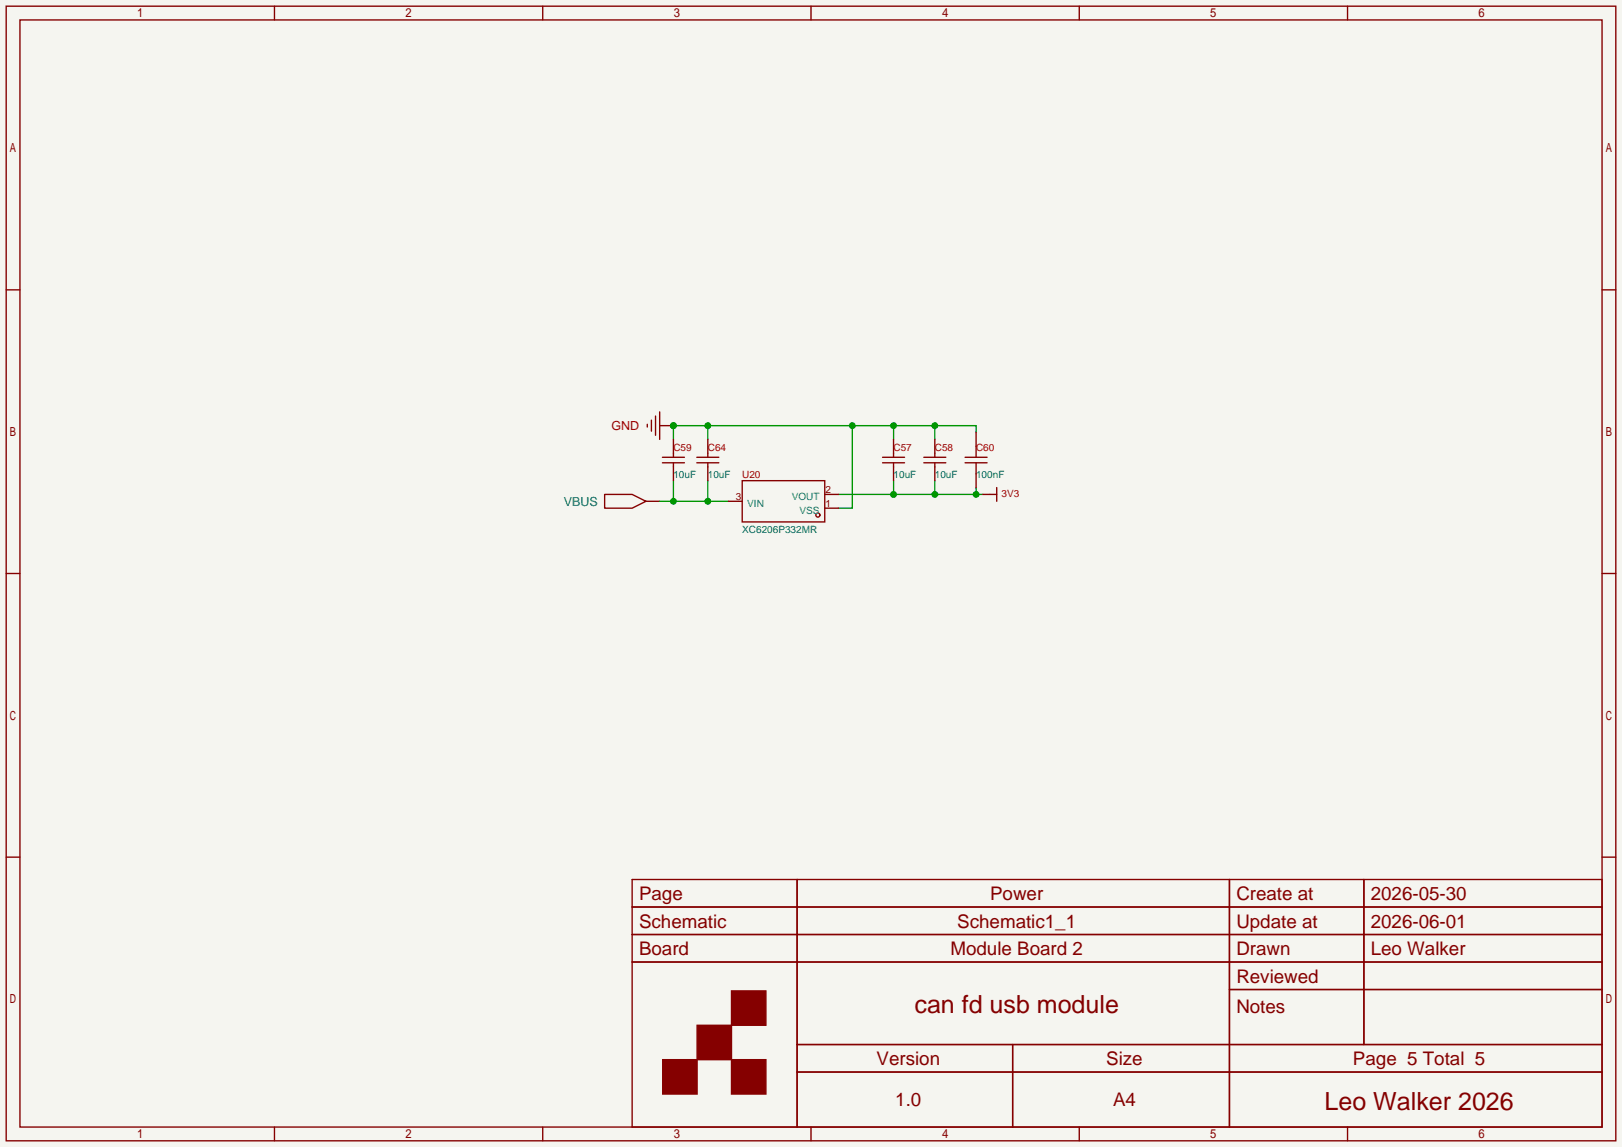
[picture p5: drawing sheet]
<svg xmlns="http://www.w3.org/2000/svg" width="299mm" height="212mm" viewBox="0 0 299 212" stroke-linecap="round" stroke-linejoin="round" font-family="sans-serif">
<path d="M0 0h299.5v211.8h-299.5z" fill="#f5f5f0"/>
<g fill="#850000" stroke="#850000" stroke-width=".25">
<path d="M135.1 183h6.3v6.4h-6.3z"/>
<path d="M128.7 189.4h6.4v6.3h-6.4z"/>
<path d="M122.4 195.7h6.3v6.4h-6.3z"/>
<path d="M135.1 195.7h6.3v6.4h-6.3z"/>
</g>
<g fill="none" stroke="#850000" stroke-width=".25">
<path d="M1.1 1.1h297.2v209.6h-297.2zM3.7 3.7h292.1v204.5h-292.1zM50.7 1.1v2.6M100.2 1.1v2.6M149.7 1.1v2.6M199.3 1.1v2.6M248.8 1.1v2.6M1.1 53.5h2.6M295.8 53.5h2.5M111.6 91.3h5.1l2.6 1.3-2.6 1.3h-5.1zM119.3 92.6h2.5M1.1 105.9h2.6"/>
<path d="M295.8 105.9h2.5M1.1 158.3h2.6M295.8 158.3h2.5M116.7 162.4h179.1v45.8h-179.1zM116.7 167.5h179.1M116.7 172.6h179.1M116.7 177.7h179.1M147.2 162.4v45.8M227 162.4v45.8M251.8 162.4v30.5M147.2 192.9h148.6M147.2 198h148.6"/>
<path d="M187 192.9v15.3M227 182.8h68.8M50.7 208.2v2.5M100.2 208.2v2.5M149.7 208.2v2.5M199.3 208.2v2.5M248.8 208.2v2.5"/>
</g>
<path d="M121.8 92.6h12.7M124.3 88.8v3.8M130.7 88.8v3.8" fill="none" stroke="#009600" stroke-width=".25"/>
<g fill="#009600">
<circle cx="124.3" cy="92.6" r=".63"/>
<circle cx="130.7" cy="92.6" r=".63"/>
</g>
<path d="M154.8 91.3h26.7M165 88.8v2.5M172.6 88.8v2.5M180.2 90v1.3" fill="none" stroke="#009600" stroke-width=".25"/>
<g fill="#009600">
<circle cx="165" cy="91.3" r=".63"/>
<circle cx="172.6" cy="91.3" r=".63"/>
<circle cx="180.2" cy="91.3" r=".63"/>
</g>
<path d="M181.5 91.3h2.5M184 90v2.6" fill="none" stroke="#850000" stroke-width=".25"/>
<path d="M130.7 78.6v2.6M157.4 78.6v15.3h-2.6M165 78.6v2.6M172.6 78.6v2.6M180.2 79.9v-1.3h-55.9v2.6" fill="none" stroke="#009600" stroke-width=".25"/>
<g fill="#009600">
<circle cx="157.4" cy="78.6" r=".63"/>
<circle cx="165" cy="78.6" r=".63"/>
<circle cx="172.6" cy="78.6" r=".63"/>
<circle cx="130.7" cy="78.6" r=".63"/>
<circle cx="124.3" cy="78.6" r=".63"/>
</g>
<path d="M121.8 78.6h2.5" fill="none" stroke="#850000" stroke-width=".25"/>
<circle cx="124.3" cy="78.6" r=".63" fill="#009600"/>
<g fill="none" stroke="#850000" stroke-width=".25">
<path d="M119.5 78.4v.5M120.3 77.6v2M121 76.8v3.6M121.8 76.1v5.1M180.2 79.9v4.6M122.3 85.5h4.1M122.3 84.5h4.1M124.3 81.2v3.3M124.3 85.5v3.3M128.7 85.5h4M128.7 84.5h4M130.7 81.2v3.3"/>
<path d="M130.7 85.5v3.3M134.5 92.6h2.5M137 88.8h15.3v7.6h-15.3zM152.3 93.9h2.5M152.3 91.3h2.5M162.9 85.5h4.1M162.9 84.5h4.1M165 81.2v3.3M165 85.5v3.3M170.6 85.5h4M170.6 84.5h4M172.6 81.2v3.3"/>
<path d="M172.6 85.5v3.3M178.2 85.5h4M178.2 84.5h4M180.2 85.5v4.5"/>
<circle cx="151" cy="95.1" r=".38"/>
</g>
<g font-size="4.6" fill="#840000">
<text x="168.8" y="187.1">can fd usb module</text>
<text x="244.6" y="204.9">Leo Walker 2026</text>
</g>
<g font-size="3.5" fill="#840000">
<text x="118" y="166.2">Page</text>
<text x="182.8" y="166.2">Power</text>
<text x="228.3" y="166.2">Create at</text>
<text x="253.1" y="166.2">2026-05-30</text>
<text x="118" y="171.3">Schematic</text>
<text x="176.7" y="171.3">Schematic1_1</text>
<text x="228.3" y="171.3">Update at</text>
<text x="253.1" y="171.3">2026-06-01</text>
<text x="118" y="176.4">Board</text>
<text x="175.5" y="176.4">Module Board 2</text>
<text x="228.3" y="176.4">Drawn</text>
<text x="253.1" y="176.4">Leo Walker</text>
<text x="228.3" y="181.5">Reviewed</text>
<text x="228.3" y="187">Notes</text>
<text x="161.8" y="196.7">Version</text>
<text x="204.2" y="196.7">Size</text>
<text x="249.8" y="196.7">Page 5 Total 5</text>
<text x="165.3" y="204.3">1.0</text>
<text x="205.5" y="204.3">A4</text>
</g>
<text font-size="2.3" fill="#a90000" x="112.9" y="79.4">GND</text>
<text font-size="2.3" fill="#006464" x="104.1" y="93.4">VBUS</text>
<g font-size="1.8" fill="#a90000">
<text x="124.3" y="83.2">C59</text>
<text x="130.7" y="83.2">C64</text>
<text x="165" y="83.2">C57</text>
<text x="172.6" y="83.2">C58</text>
<text x="180.2" y="83.2">C60</text>
<text x="137" y="88.3">U20</text>
<text x="184.9" y="91.9">3V3</text>
</g>
<g font-size="1.8" fill="#006464">
<text x="124.3" y="88.3">10uF</text>
<text x="130.7" y="88.3">10uF</text>
<text x="165" y="88.3">10uF</text>
<text x="172.6" y="88.3">10uF</text>
<text x="180.2" y="88.3">100nF</text>
<text x="137" y="98.5">XC6206P332MR</text>
</g>
<g font-size="1.8" fill="#840000">
<text x="135.9" y="92.4">3</text>
<text x="152.4" y="93.6">1</text>
<text x="152.4" y="91.1">2</text>
</g>
<g font-size="1.8" fill="#008484">
<text x="138" y="93.6">VIN</text>
<text x="146.2" y="92.4">VOUT</text>
<text x="147.6" y="94.9">VSS</text>
</g>
</svg>
